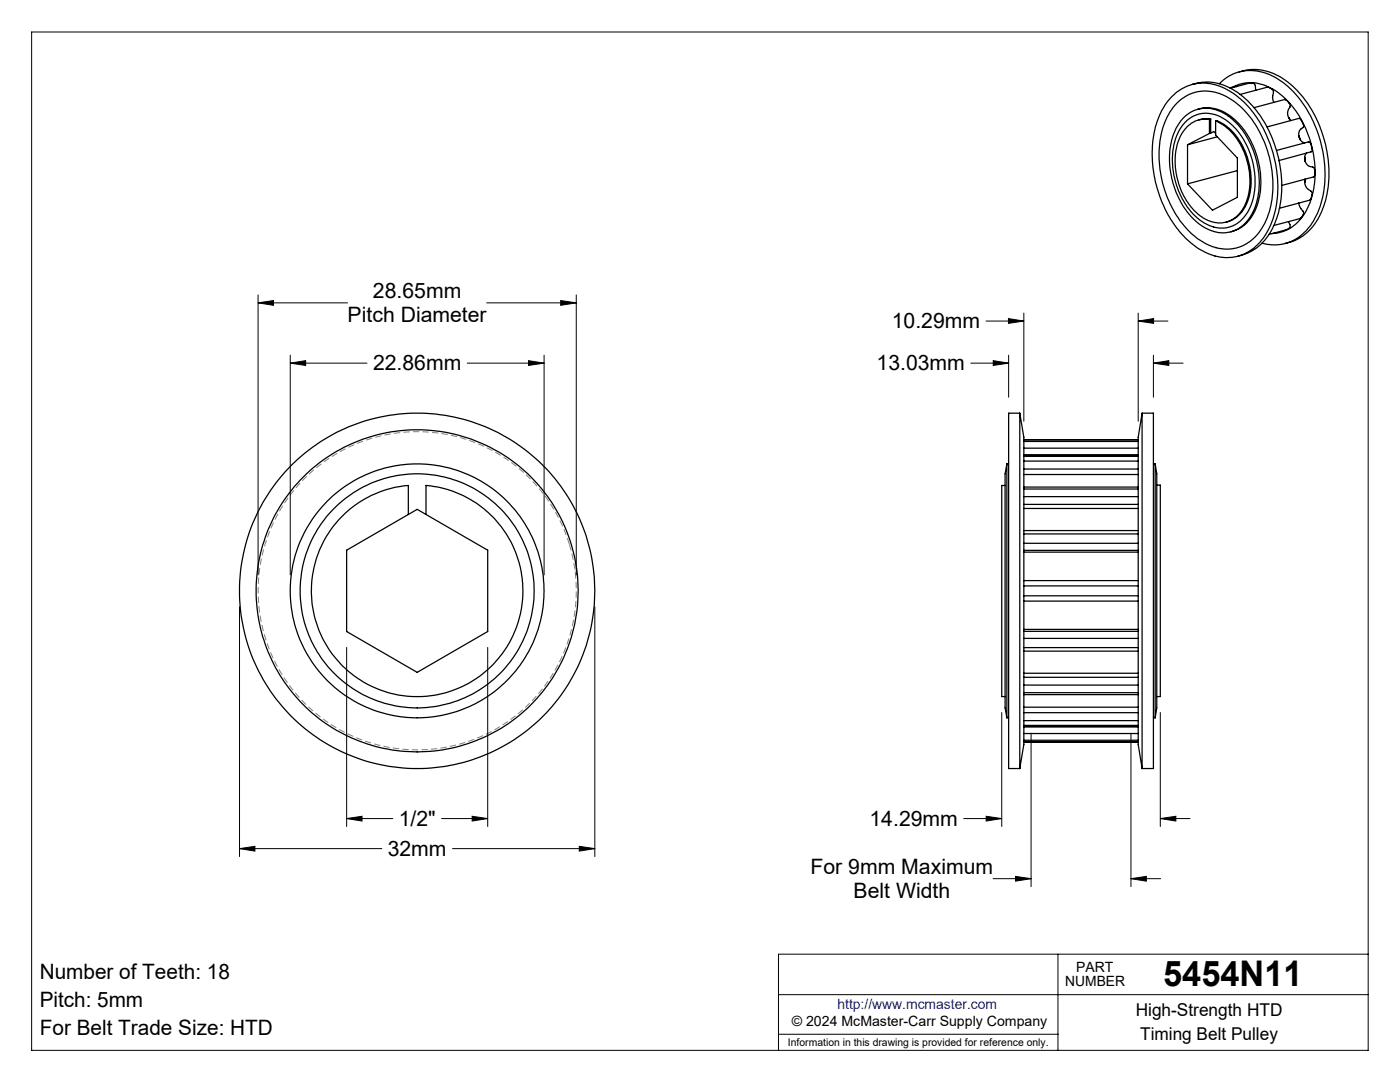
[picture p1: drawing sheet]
<svg xmlns="http://www.w3.org/2000/svg" width="279mm" height="216mm" viewBox="0 0 279 216" stroke-linecap="round" stroke-linejoin="round" font-family="sans-serif">
<g fill="none" stroke="#000" stroke-width=".2">
<path d="M6.3 6.4h266.7v203.2h-266.7zM51.5 58.8v55.9M111.9 60l3.1 .4-3.1 .5zM115 58.8v55.9M51.5 60.4l3.1-.4v.9zM51.5 60.4h17.9M57.9 72.5l3.1-.5v.9zM57.9 70.9v43.8M57.9 72.5h15.3M93.2 72.5h15.4M97.1 60.4h17.9M105.5 72l3.1 .5-3.1 .4z"/>
<path d="M108.6 70.9v43.8M193.7 72.5h7.6M196.8 64.1h7.5M198.2 72l3.1 .5-3.1 .4zM201.3 63.6l3 .5-3 .4zM201.3 70.9v8.4M204.3 62.5v21.6M227.2 64.1l3-.5v.9zM227.2 62.5v21.6M227.2 64.1h5.9M230.2 72.5l3.1-.5v.9zM230.2 72.5h5.9"/>
<path d="M230.2 70.9v8.4M47.8 121.1v49.8M69.2 129.2v35.7M97.3 129.2v35.7M118.7 121.1v49.8M199.9 142.2v22.7M205.8 146.3v30.6M225.7 146.3v30.6M231.6 142.2v22.7M47.8 169.3l3.1-.4v.9zM47.8 169.3h28.4M69.2 163.3l3-.4v.9z"/>
<path d="M69.2 163.3h9.2M88.1 163.3h9.2M90.3 169.3h28.4M94.2 162.9l3.1 .4-3.1 .5zM115.6 168.9l3.1 .4-3.1 .5zM192.3 163.3h7.6M196.8 162.9l3.1 .4-3.1 .5zM198.2 175.3h7.6M202.7 174.9l3.1 .4-3.1 .5zM225.7 175.3l3.1-.4v.9zM225.7 175.3h5.9M231.6 163.3l3.1-.4v.9z"/>
<path d="M231.6 163.3h5.9M155.4 198.5h117.6M211.1 190.4v19.2M273 190.4h-117.6v19.2M155.4 206.4h55.7"/>
</g>
<path d="M113.6 108.6a31.7 31.7 0 0 0-53.2-12.8 31.7 31.7 0 0 0 14.7 52.7 31.7 31.7 0 0 0 39-38.3l-.5-1.6" fill="none" stroke="#808080" stroke-width=".2" stroke-dasharray="1.3 .6" stroke-linecap="butt"/>
<path d="M51.5 60.4l3.1-.4v.9zM111.9 60l3.1 .4-3.1 .5zM47.8 169.3l3.1-.4v.9zM115.6 168.9l3.1 .4-3.1 .5zM94.2 162.9l3.1 .4-3.1 .5zM69.2 163.3l3-.4v.9zM57.9 72.5l3.1-.5v.9zM105.5 72l3.1 .5-3.1 .4zM230.2 72.5l3.1-.5v.9zM198.2 72l3.1 .5-3.1 .4zM227.2 64.1l3-.5v.9zM201.3 63.6l3 .5-3 .4zM202.7 174.9l3.1 .4-3.1 .5zM225.7 175.3l3.1-.4v.9zM196.8 162.9l3.1 .4-3.1 .5zM231.6 163.3l3.1-.4v.9z" fill="#000"/>
<g fill="none" stroke="#000" stroke-width=".25">
<path d="M233.9 19.3a9.1 9.1 0 0 1 12.1-.7 22.8 22.8 0 0 1 9 17 17.5 17.5 0 0 1-3.6 12.8 9 9 0 0 1-11.9 1.4 21.6 21.6 0 0 1-9-13.7 20 20 0 0 1 2.2-15.5zM237.9 16.9a10.4 10.4 0 0 1 10.5 2.6 24.1 24.1 0 0 1 7.4 19 14.8 14.8 0 0 1-4.9 10.9l-1.9 1.1-1.9 .6M243.3 16.7a9 9 0 0 1 11.8-.9 21.9 21.9 0 0 1 9 15 19.1 19.1 0 0 1-2.7 14.3 8.8 8.8 0 0 1-9.6 3.4M245.6 17.6l3.7-1h.6l.4 .1 .2 .3 .1 1M246.1 17.4a8.1 8.1 0 0 1 8.6 .8 20.1 20.1 0 0 1 7.7 15.5 14.2 14.2 0 0 1-3.7 11 7.7 7.7 0 0 1-4.8 1.9M246.8 17.3l-.2-.1-1.2 .3M247.3 14.4a10.8 10.8 0 0 1 11.1 3.2 24 24 0 0 1 5.7 23.7 10.4 10.4 0 0 1-7.6 7.3M247.5 18.8l5.6-1.4 1 .6v.5l-.1 1 .2 .9M234.8 20.6a8.2 8.2 0 0 1 10.8-.8 19.8 19.8 0 0 1 8.1 13.5 17.4 17.4 0 0 1-2.4 13 8.2 8.2 0 0 1-11.8 1.6 20.2 20.2 0 0 1-7.9-13.7 16.8 16.8 0 0 1 2.8-13.1zM236 23.7a6.5 6.5 0 0 1 8.9-.7 16.8 16.8 0 0 1 6.4 13.1 11.4 11.4 0 0 1-3.3 8.9 6.6 6.6 0 0 1-8.4-.1 16.7 16.7 0 0 1-5.1-18.8l.6-1.2zM236.9 24.1a6.1 6.1 0 0 1 8.1 .1 15.5 15.5 0 0 1 4.4 17.4 6.1 6.1 0 0 1-9.7 2.5 15.4 15.4 0 0 1-4.7-17.4l.9-1.6zM237 28.9v7.8"/>
<path d="M239.1 21.8a7.8 7.8 0 0 1 8.1 2.8 17.2 17.2 0 0 1 3.4 17 7.1 7.1 0 0 1-5 4.6M241.4 23.8a5.9 5.9 0 0 0-6.3 4.7 14 14 0 0 0 5 15 5.6 5.6 0 0 0 8.5-2.9 14.2 14.2 0 0 0-4.3-15.5l-1.7-.9M241.4 23.8v2.8M241.4 26.6l-4.4 2.3M241.6 23.7h-1.3l-1 .2M241.6 26.6l.6-.4 .4 .4M241.6 23.7v2.9M241.6 23.7l-.2 .1M241.6 26.6h-.2M242.6 24.2l.3-.1a11.7 11.7 0 0 1 6.3 8.2 11.6 11.6 0 0 1-1.5 10.1 5.5 5.5 0 0 1-3 1.9M242.6 24.2v2.8l4.3 4.5v7.9l-4.9 2.5-5-5.2M242.9 27.3l-5.9 1.6"/>
<path d="M246.9 34l-9.9 2.7M250.3 21.5l6.2-1.7 .9 .8 .1 .4-.5 1.5 .2 1M252.9 25.3l6.5-1.7 .4 .6 .4 1-.9 .9-.1 1.1M254.7 30l6.4-1.7 .4 .2 .2 .5 .2 .7-.2 .6-6.4 1.7M257.2 23.5l.4 .5M257.6 24v.1M259.2 27.2l.3 .7M259.5 27.9l.4 .5 .5 .1M260.4 31.4l.1 .8M260.4 36.4l.3 1 1.1 1 .1 .4-.4 1-6.2 1.8M260.5 35.8l-.1 .6M260.5 32.2l.6 .9 1.2 .4 .1 .4-.1 1.3-6.5 1.8"/>
<path d="M260.7 30.6l-.3 .8M257.1 44.2l.4 .8-.1 .5-.7 .4-3.4 .9M259.2 40.5l.2 .8 .8 1.1-.1 .5-.5 .6-5.4 1.5M200.6 96.9h-.7v42.1h.7M200.9 92.6v50.6M200.9 92.6l-.3 1.9v46.8l.3 1.9M200.9 92.6h.4M203.5 82.4l.8 4.8v61.4l-.8 4.8M203.5 82.4v71M203.5 82.4h-2.2v71h2.2M204.3 97.2h22.9M204.3 90.9h22.9"/>
<path d="M204.3 87.7h22.9M204.3 99.1h22.9M204.3 97.6h22.9M204.3 94.7h22.9M204.3 93.6h22.9M204.3 92h22.9M204.3 91h22.9M204.3 90.7h22.9M204.3 89.4h22.9M204.3 88.1h22.9M227.9 82.4h2.3v71h-2.3M227.9 82.4v71"/>
<path d="M227.9 82.4l-.7 4.8v61.4l.7 4.8M230.2 92.6h.3M230.5 92.6l.4 1.9v46.8l-.4 1.9M230.5 92.6v50.6M230.9 96.8h.7v42.2h-.7M69.2 109.8l14.1-8.2 14 8.2v16.2l-14 8.2-14.1-8.2zM81.5 102.7v-5.8a21.1 21.1 0 0 0-16.2 32.1 21.1 21.1 0 0 0 35.9 0 21.1 21.1 0 0 0-16.2-32.1v5.8M204.3 119.9h22.9M204.3 115.9h22.9M204.3 105.9h22.9M204.3 118.9h22.9M204.3 116.9h22.9"/>
<path d="M204.3 109.8h22.9M204.3 108.4h22.9M204.3 106.5h22.9M204.3 110.2h22.9M204.3 101.5h22.9M204.3 100.6h22.9M204.3 129.9h22.9M204.3 138.6h22.9M204.3 127.4h22.9M204.3 126h22.9M204.3 129.2h22.9M204.3 125.6h22.9"/>
<path d="M204.3 134.3h22.9M204.3 136.7h22.9M204.3 135.1h22.9M204.3 138.2h22.9M200.9 143.2h.4M204.3 144.9h22.9M204.3 148.1h22.9M204.3 141.1h22.9M204.3 143.8h22.9M204.3 142.2h22.9M204.3 144.7h22.9M204.3 145.1h22.9"/>
<path d="M204.3 147.7h22.9M204.3 146.4h22.9M230.2 143.2h.3"/>
<circle cx="83.2" cy="117.9" r="25.3"/>
<circle cx="83.2" cy="117.9" r="35.5"/>
<circle cx="83.2" cy="117.9" r="32.1"/>
<circle cx="83.3" cy="117.9" r="23.3"/>
</g>
<text font-size="7.1" x="232.1" y="196.8">5454N11</text>
<g font-size="4.2">
<text x="74.4" y="59.5">28.65mm</text>
<text x="69.4" y="64.2">Pitch Diameter</text>
<text x="178" y="65.4">10.29mm</text>
<text x="74.4" y="73.8">22.86mm</text>
<text x="174.9" y="73.8">13.03mm</text>
<text x="79.6" y="164.7">1/2&quot;</text>
<text x="173.5" y="164.7">14.29mm</text>
<text x="77.4" y="170.7">32mm</text>
<text x="161.8" y="174.4">For 9mm Maximum</text>
<text x="170.4" y="179.1">Belt Width</text>
<text x="7.9" y="195.4">Number of Teeth: 18</text>
<text x="7.9" y="200.9">Pitch: 5mm</text>
<text x="7.9" y="206.5">For Belt Trade Size: HTD</text>
</g>
<g font-size="3.5">
<text x="226.7" y="202.8">High-Strength HTD</text>
<text x="227.6" y="207.5">Timing Belt Pulley</text>
</g>
<g font-size="2.8">
<text x="212.6" y="196.8">NUMBER</text>
<text x="214.8" y="194">PART</text>
<text x="158" y="204.8">© 2024 McMaster-Carr Supply Company</text>
</g>
<text font-size="2.8" fill="#00f" x="167.1" y="201.4">http://www.mcmaster.com</text>
<text font-size="2.1" x="157.3" y="208.6">Information in this drawing is provided for reference only.</text>
</svg>
